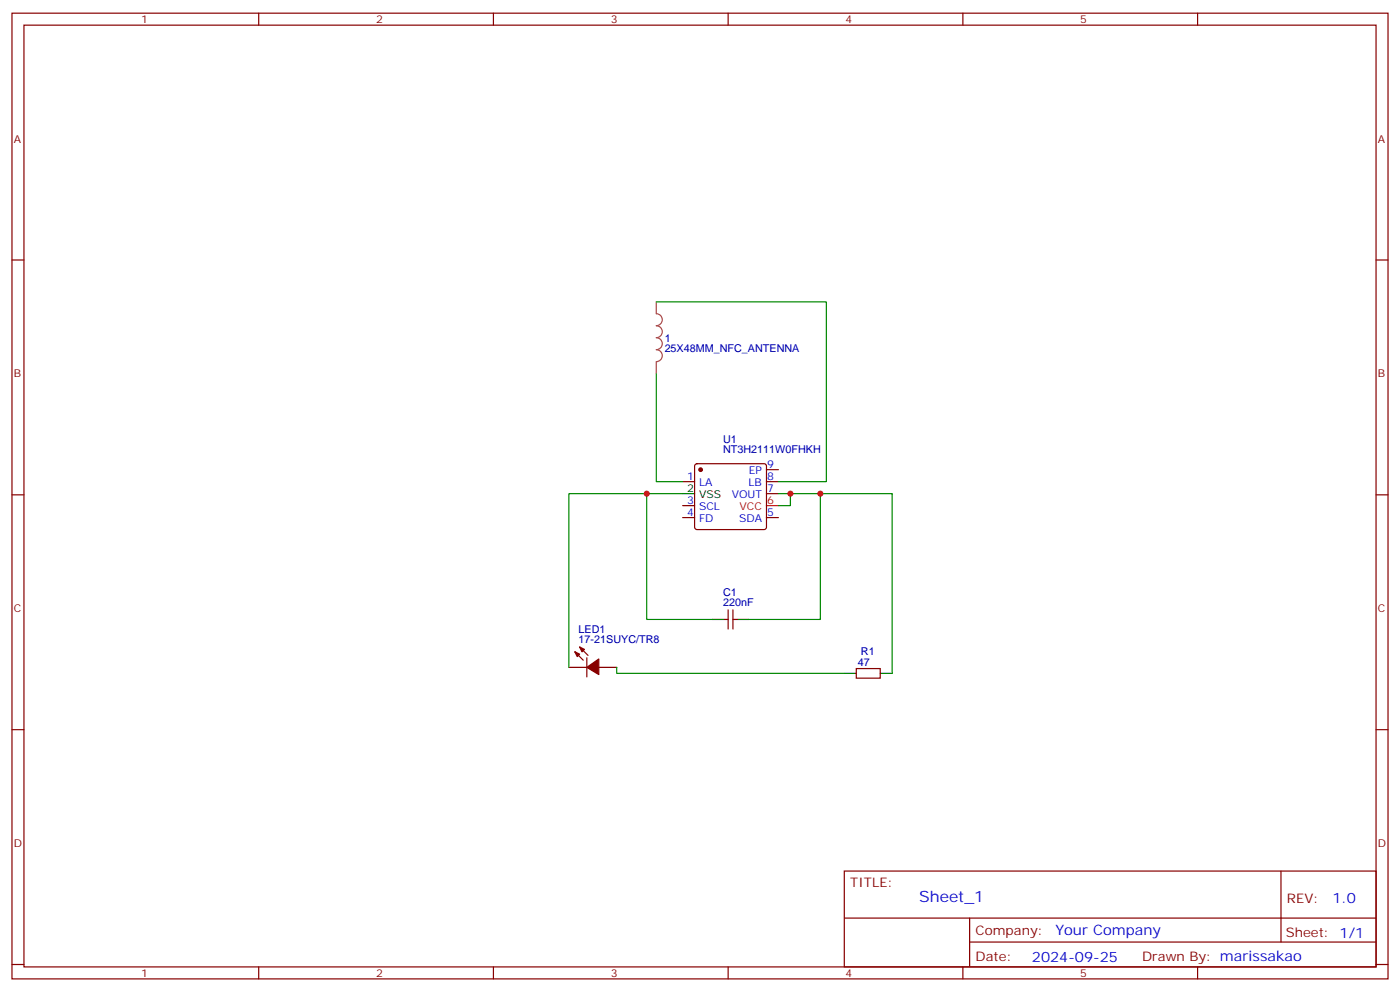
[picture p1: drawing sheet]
<svg xmlns="http://www.w3.org/2000/svg" width="412mm" height="292mm" viewBox="0 0 412 292" stroke-linecap="round" stroke-linejoin="round" font-family="sans-serif">
<g fill="none" stroke="#870000" stroke-width=".35">
<path d="M3.5 3.9h405.4v284.3h-405.4zM7.1 7.4h398.2v277.3h-398.2zM76.2 3.9v3.5M145.3 3.9v3.5M214.5 3.9v3.5M283.6 3.9v3.5M352.8 3.9v3.5M3.5 76.6h3.6M405.3 76.6h3.6M204.8 136.7l.5-.2h19.8l.5 .2 .2 .5v18l-.3 .5-.4 .2h-19.8l-.5-.2-.2-.5v-18zM225.8 138.3h3.5M3.5 145.7h3.6"/>
<path d="M201.1 141.8h3.5M201.1 152.4h3.5M201.1 148.9h3.5M225.8 141.8h3.5M225.8 145.3h3.5M225.8 152.4h3.5M405.3 145.7h3.6M214.5 179.6v5.6M215.9 179.6v5.6M167.6 196.5h5.3M169.3 191.9l2.5 2.5M170.7 190.5l2.5 2.5"/>
<path d="M172.9 193.7v5.6M176.4 196.5h5.3M213.4 182.4h1.1M215.9 182.4h1.1M252.2 196.8h7.1v2.9h-7.1zM3.5 214.8h3.6M405.3 214.8h3.6M248.7 256.5h156.6v28.2h-156.6zM377.3 256.5v20.9M248.7 270.3h156.5M285.6 277.4h119.6M285.6 270.3v14.1"/>
<path d="M3.5 284h3.6M76.2 284.7v3.5M145.3 284.7v3.5M214.5 284.7v3.5M283.6 284.7v3.5M352.8 284.7v3.5M405.3 284h3.6"/>
</g>
<path d="M225.8 148.9h3.5" fill="none" stroke="#f00" stroke-width=".35"/>
<path d="M201.1 145.3h3.5M209.9 182.4h3.5M217 182.4h3.5M248.7 198.3h3.5M259.3 198.3h3.5" fill="none" stroke="#000" stroke-width=".35"/>
<g fill="#870000" stroke="#870000" stroke-width=".35">
<path d="M169.3 191.9l1.4 .7-.7 .7z"/>
<path d="M170.7 190.5l1.5 .7-.8 .7z"/>
<path d="M172.9 196.5l3.5-2.5v4.6z"/>
<circle cx="206.4" cy="138.3" r=".53"/>
</g>
<path d="M193.3 88.9h50.1v52.9h-14.1M193.3 110.1v31.7h7.8M190.5 145.3h-22.9v51.2M201.1 145.3h-10.6v37.1h19.4M229.3 145.3h3.5v3.6h-3.5M232.8 145.3h8.9v37.1h-21.2M241.7 145.3h21.1v53M181.7 196.5v1.8h67" fill="none" stroke="#008700" stroke-width=".35"/>
<path d="M193.3 88.9v3.5a1.76 1.76 0 0 1 1.8 1.7 1.76 1.76 0 0 1-1.8 1.8 1.76 1.76 0 0 1 1.8 1.8 1.76 1.76 0 0 1-1.8 1.7 1.76 1.76 0 0 1 1.8 1.8 1.76 1.76 0 0 1-1.8 1.8 1.76 1.76 0 0 1 1.8 1.7 1.76 1.76 0 0 1-1.8 1.8M193.3 106.6v3.5" fill="none" stroke="#a64a4a" stroke-width=".35"/>
<g fill="#c00">
<circle cx="232.8" cy="145.3" r=".88"/>
<circle cx="190.5" cy="145.3" r=".88"/>
<circle cx="241.7" cy="145.3" r=".88"/>
</g>
<text font-size="4.6" fill="#00f" x="270.8" y="265.5">Sheet_1</text>
<g font-size="4.2" fill="#00f">
<text x="392.5" y="265.7">1.0</text>
<text x="310.9" y="275.3">Your Company</text>
<text x="304" y="283.1">2024-09-25</text>
</g>
<g font-size="3.9" fill="#800">
<text x="250.5" y="261.1">TITLE:</text>
<text x="379.1" y="265.7">REV:</text>
<text x="287.4" y="275.3">Company:</text>
<text x="378.7" y="275.9">Sheet: 1/1</text>
<text x="287.4" y="282.9">Date:</text>
<text x="336.4" y="283">Drawn By: marissakao</text>
</g>
<g font-size="3.2" fill="#800">
<text x="41.6" y="6.9">1</text>
<text x="110.8" y="6.9">2</text>
<text x="179.9" y="6.9">3</text>
<text x="249.1" y="6.9">4</text>
<text x="318.2" y="6.9">5</text>
<text x="4.1" y="42">A</text>
<text x="405.9" y="42">A</text>
<text x="4.1" y="111.1">B</text>
<text x="405.9" y="111.1">B</text>
<text x="4.1" y="180.3">C</text>
<text x="405.9" y="180.3">C</text>
<text x="4.1" y="249.4">D</text>
<text x="405.9" y="249.4">D</text>
<text x="41.6" y="287.7">1</text>
<text x="110.8" y="287.7">2</text>
<text x="179.9" y="287.7">3</text>
<text x="249.1" y="287.7">4</text>
<text x="318.2" y="287.7">5</text>
</g>
<g font-size="3.2" fill="#000080">
<text x="195.8" y="100.7">1</text>
<text x="195.8" y="103.8">25X48MM_NFC_ANTENNA</text>
<text x="213" y="130.5">U1</text>
<text x="213" y="133.5">NT3H2111W0FHKH</text>
<text x="213" y="178.5">220nF</text>
<text x="213" y="175.5">C1</text>
<text x="170.4" y="189.4">17-21SUYC/TR8</text>
<text x="170.4" y="186.4">LED1</text>
<text x="252.7" y="196">47</text>
<text x="253.6" y="192.8">R1</text>
</g>
<g font-size="3.2" fill="#00f">
<text x="226" y="137.9">9</text>
<text x="202.4" y="141.5">1</text>
<text x="205.9" y="143.2">LA</text>
<text x="220.5" y="143.2">LB</text>
<text x="220.5" y="139.7">EP</text>
<text x="226" y="141.5">8</text>
<text x="202.4" y="148.5">3</text>
<text x="215.5" y="146.8">VOUT</text>
<text x="226" y="145">7</text>
<text x="202.4" y="152">4</text>
<text x="205.9" y="153.8">FD</text>
<text x="205.9" y="150.3">SCL</text>
<text x="217.7" y="153.8">SDA</text>
<text x="226" y="152">5</text>
</g>
<g font-size="3.2">
<text x="202.4" y="145">2</text>
<text x="205.9" y="146.8">VSS</text>
</g>
<g font-size="3.2" fill="#f00">
<text x="226" y="148.5">6</text>
<text x="217.9" y="150.3">VCC</text>
</g>
</svg>
